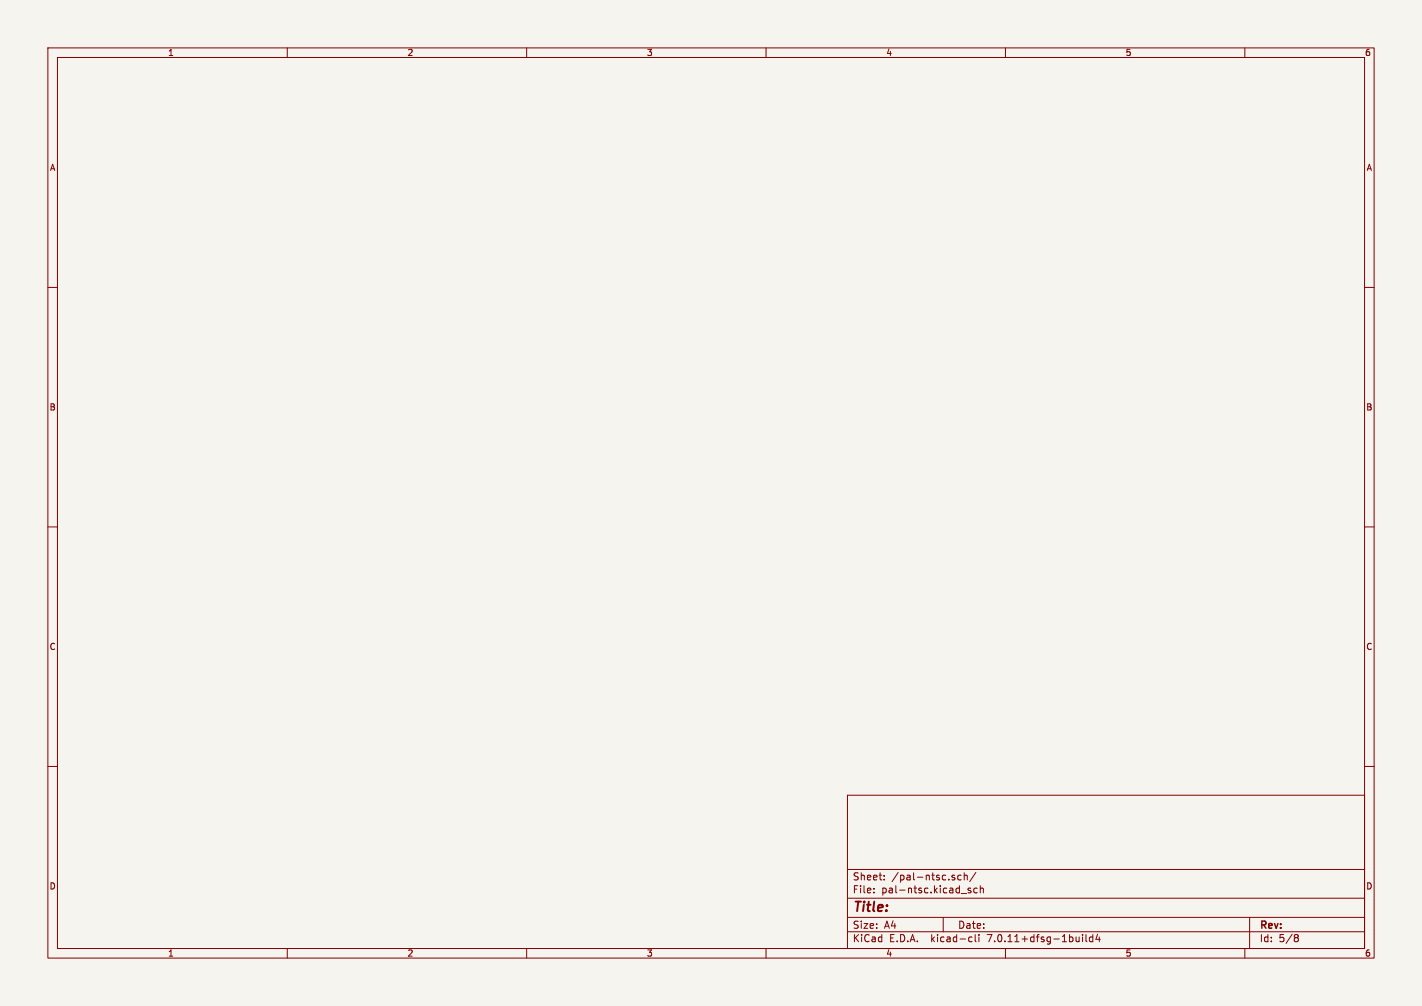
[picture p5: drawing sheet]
<svg xmlns="http://www.w3.org/2000/svg" width="297mm" height="210mm" viewBox="0 0 297 210" stroke-linecap="round" stroke-linejoin="round" font-family="sans-serif">
<path d="M0 0h297v210h-297z" fill="#f5f4ef" stroke="#f5f4ef" stroke-width=".21"/>
<g fill="none" stroke="#840000" stroke-width=".21">
<path d="M10 10h277v190h-277zM12 12h273v186h-273zM60 10v2M110 10v2M160 10v2M210 10v2M260 10v2M10 60h2M285 60h2M10 110h2M285 110h2M10 160h2"/>
<path d="M285 160h2M177 166h108v32h-108zM60 198v2M110 198v2M160 198v2M177 194.5h108M177 191.5h108M177 187.5h108M177 181.5h108M182.5 186.3v.1M182.5 185.5v.1M184.7 183.6v.1"/>
<path d="M184.7 182.8v.1M197 191.5v3M199.2 182.7l.2 .1M199.2 183.2l.3 .2-.3 .3M200.7 186.5h1.2M200.7 182.8l-.4-.1-.3 .3 .2 .6h.5M201.4 182.8l.2-.1 .4 .1v.9M201.4 182.2v1.5M202.6 195.6l.4 .1M202.7 185.5l-.3-.1-.2 .2v.2l.5 .2v.3h-.5M203 196.5l-.4 .1M203.7 195.1v1.3l.2 .2"/>
<path d="M203.8 182.1l-1.3 2M204.1 185.5l-.4-.1-.3 .3 .1 .6h.6M204.5 195.1v.1M204.5 195.6v1M204.7 185.5l.3-.1 .3 .1 .1 .9M204.7 184.9v1.5M210 198v2M226.1 195.1v.1M226.1 195.6v1M226.8 195.1v1.3l.2 .2M228.2 195.7l-.4-.1-.3 .3 .2 .6h.5M228.2 195.1v1.5"/>
<path d="M229.2 195l-.3 1.1h.9M229.6 195.6v1M260 198v2M261 191.5v6.5M270.6 195.1h.3l.3 .3-.3 .3M270.6 195.7h.3M270.9 195.7l.2 .2 .1 .4-.3 .3h-.3"/>
</g>
<text font-size="2.8" fill="#840000" x="178" y="190.9">Title:</text>
<g font-size="2.1" fill="#840000">
<text x="178" y="184">Sheet:</text>
<text x="186.2" y="184">/pal-ntsc.sch/</text>
<text x="178" y="186.7">File:</text>
<text x="184.1" y="186.7">pal-ntsc.kicad_sch</text>
<text x="178" y="196.9">KiCad</text>
<text x="178" y="194.1">Size:</text>
<text x="184.7" y="194.1">A4</text>
<text x="185.7" y="196.9">E.D.A.</text>
<text x="194.6" y="196.9">kicad-cli</text>
<text x="200" y="194.1">Date:</text>
<text x="206.5" y="196.9">7.0.11+dfsg-1build4</text>
<text x="263" y="194.3">Rev:</text>
<text x="263" y="196.9">Id:</text>
<text x="267.1" y="196.9">5/8</text>
</g>
<g font-size="1.8" fill="#840000">
<text x="35" y="11.9">1</text>
<text x="85" y="11.9">2</text>
<text x="135" y="11.9">3</text>
<text x="185" y="11.9">4</text>
<text x="235" y="11.9">5</text>
<text x="285" y="11.9">6</text>
<text x="10.3" y="35.9">A</text>
<text x="285.3" y="35.9">A</text>
<text x="10.3" y="85.9">B</text>
<text x="285.3" y="85.9">B</text>
<text x="10.3" y="135.9">C</text>
<text x="285.3" y="135.9">C</text>
<text x="10.3" y="185.9">D</text>
<text x="285.3" y="185.9">D</text>
<text x="35" y="199.9">1</text>
<text x="85" y="199.9">2</text>
<text x="135" y="199.9">3</text>
<text x="185" y="199.9">4</text>
<text x="235" y="199.9">5</text>
<text x="285" y="199.9">6</text>
</g>
</svg>
